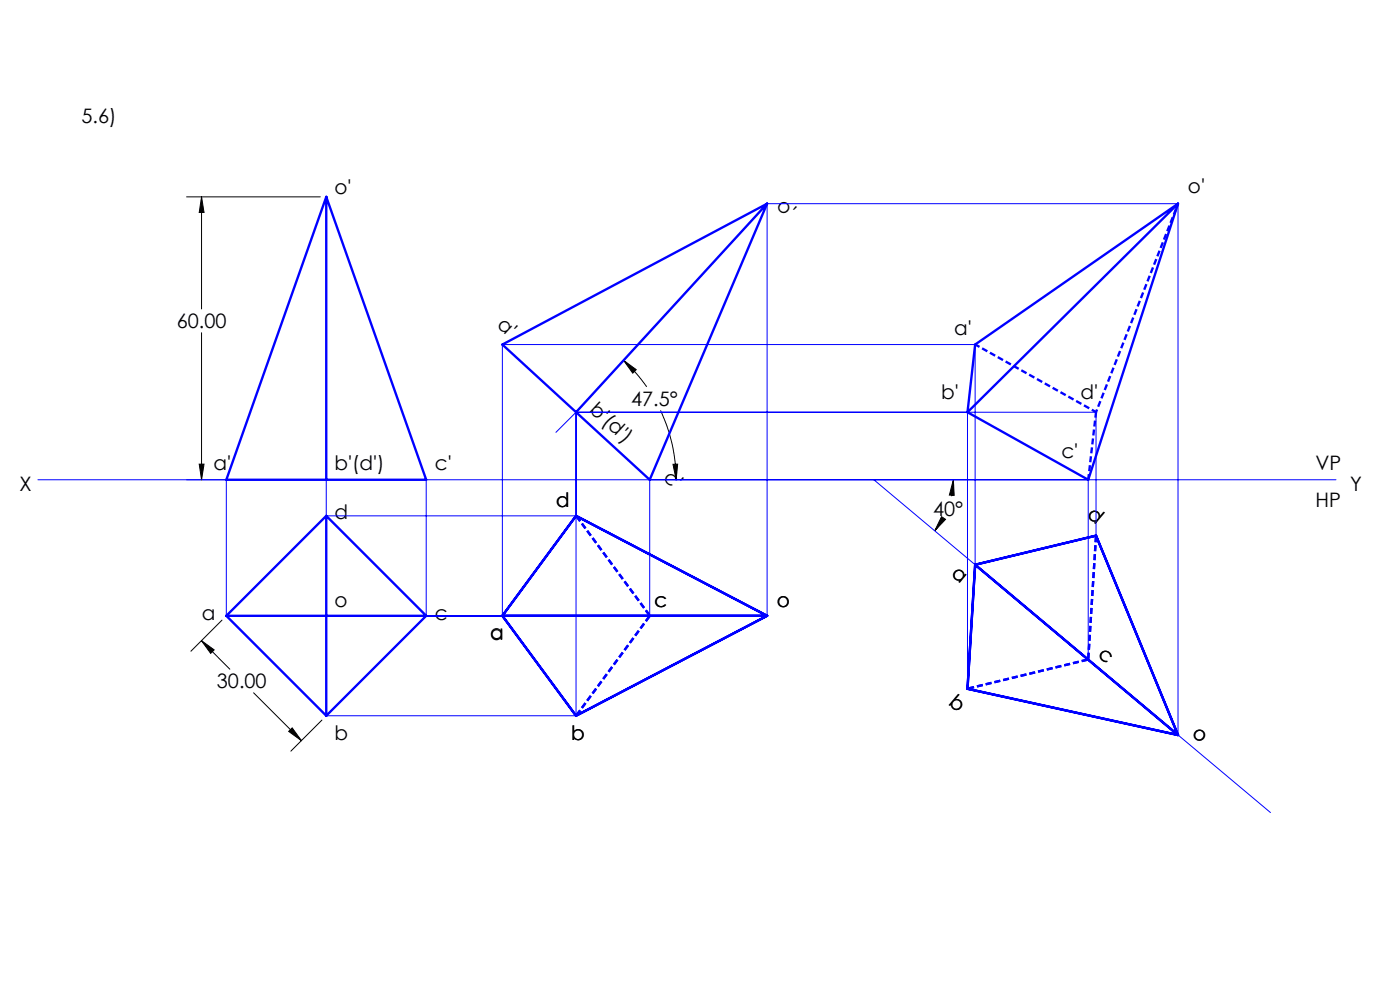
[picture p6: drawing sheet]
<svg xmlns="http://www.w3.org/2000/svg" width="297mm" height="210mm" viewBox="0 0 297 210" stroke-linecap="round" stroke-linejoin="round" font-family="sans-serif">
<g fill="none" stroke="#000" stroke-width=".21">
<path d="M39.6 41.8h28.3M42.8 41.8l.5 3.3h-1zM42.8 41.8v23.7M42.8 70.6v31.2M132.3 76.4l2.7 2-.8 .8zM132.3 76.4a34.7 34.7 0 0 1 4.9 5.6M42.3 98.5h1l-.5 3.3zM140.1 87.1a34.5 34.5 0 0 1 3.3 14.7M142.8 98.5h1l-.4 3.3zM39.6 101.8h28.3M199.7 109.6l.9 .6-2.3 2.4zM199.9 110.3l-1.6 2.3"/>
<path d="M202.2 101.8l.2 3.3-1-.1zM202.2 101.8l-.3 3.5M42.7 135.9l2.7 2-.7 .7zM42.7 135.9l6.1 6M47.1 131.5l-6.6 6.6M53.8 147l10.2 10.1M61.2 155.1l.8-.7 2 2.7zM68.3 152.7l-6.6 6.6"/>
</g>
<path d="M122.2 109.4l15.7 21.2M232.5 113.6l-1.6 26.3M137.9 130.6l-15.7 21.2M230.9 139.9l-25.7 6.2" fill="none" stroke="#00f" stroke-width=".5" stroke-dasharray="1.3 .6" stroke-dashoffset="-.2" stroke-linecap="butt"/>
<path d="M249.9 43.2l-17.4 44.2" fill="none" stroke="#00f" stroke-width=".5" stroke-dasharray="1.3 .6" stroke-dashoffset=".7" stroke-linecap="butt"/>
<path d="M206.9 73.1l25.6 14.3" fill="none" stroke="#00f" stroke-width=".5" stroke-dasharray="1.3 .6" stroke-dashoffset=".2" stroke-linecap="butt"/>
<path d="M230.9 101.7l1.6-14.3" fill="none" stroke="#00f" stroke-width=".5" stroke-dasharray="1.3 .6" stroke-dashoffset=".1" stroke-linecap="butt"/>
<g fill="none" stroke="#00f" stroke-width=".21">
<path d="M69.2 41.8v110M162.7 43.2v87.4h-114.7M162.7 43.2l-40.5 44.2M162.7 43.2h87.2v112.7M122.2 87.4l-4.3 4.3M122.2 87.4v64.4h-53M122.2 87.4h110.3v26.2M205.2 87.4v58.7M8 101.8h275.4M48 101.8v28.8M69.2 109.4l21.2 21.2M69.2 109.4l-21.2 21.2"/>
<path d="M69.2 109.4h53M90.4 101.8v28.8M137.8 101.8v28.8M185.4 101.8l84.1 70.6M206.9 119.8v-46.7h-100.3v57.5M230.9 101.8v38.1M48 130.6l21.2 21.2M90.4 130.6l-21.2 21.2"/>
</g>
<g fill="none" stroke="#00f" stroke-width=".5">
<path d="M69.2 41.8l21.2 60h-42.4zM69.2 41.8v60M162.7 43.2l-40.5 44.2M249.9 43.2l-43 29.9-1.7 14.3M249.9 43.2l-19 58.6-25.7-14.4M249.9 43.2l-44.7 44.2M106.6 73.1l56.1-29.9-24.9 58.6zM69.2 109.4l21.2 21.2M69.2 109.4l-21.2 21.2M69.2 109.4v42.4M206.9 119.8l-1.7 26.3 44.7 9.8M206.9 119.8l25.6-6.2 17.4 42.3"/>
<path d="M206.9 119.8l43 36.1M48 130.6l21.2 21.2M48 130.6h42.4M90.4 130.6l-21.2 21.2M106.6 130.6h56.1M106.6 130.6l15.6-21.2 40.5 21.2M106.6 130.6l15.6 21.2 40.5-21.2"/>
</g>
<path d="M42.7 135.9l2.7 2-.7 .7zM61.2 155.1l.8-.7 2 2.7zM42.8 41.8l.5 3.3h-1zM42.3 98.5h1l-.5 3.3zM142.8 98.5h1l-.4 3.3zM132.3 76.4l2.7 2-.8 .8zM199.7 109.6l.9 .6-2.3 2.4zM202.2 101.8l.2 3.3-1-.1z" fill="#000"/>
<g font-size="4.2">
<text x="17.3" y="26">5.6)</text>
<text x="71" y="41.1">o'</text>
<text x="252" y="41">o'</text>
<text x="164.5" y="43.9" transform="rotate(43 164.5 43.9)">o'</text>
<text x="37.5" y="69.6">60.00</text>
<text x="105.3" y="69.2" transform="rotate(43 105.3 69.2)">a'</text>
<text x="202.4" y="71">a'</text>
<text x="124.9" y="87.1" transform="rotate(43 124.9 87.1)">b'(d')</text>
<text x="133.9" y="86.1">47.5°</text>
<text x="199.7" y="84.5">b'</text>
<text x="229.2" y="84.5">d'</text>
<text x="45.3" y="99.7">a'</text>
<text x="71" y="99.7">b'(d')</text>
<text x="92.3" y="99.7">c'</text>
<text x="140.6" y="101.5" transform="rotate(43 140.6 101.5)">c'</text>
<text x="225.2" y="97.2">c'</text>
<text x="279.1" y="99.7">VP</text>
<text x="4.2" y="104.2">X</text>
<text x="118" y="107.5">d</text>
<text x="279.1" y="107.5">HP</text>
<text x="286.4" y="104.2">Y</text>
<text x="71" y="110">d</text>
<text x="198" y="109.4">40°</text>
<text x="230.5" y="109.4" transform="rotate(40 230.5 109.4)">d</text>
<text x="201.7" y="122" transform="rotate(40 201.7 122)">a</text>
<text x="42.8" y="131.6">a</text>
<text x="71" y="128.8">o</text>
<text x="92.3" y="131.6">c</text>
<text x="138.8" y="128.8">c</text>
<text x="164.8" y="128.8">o</text>
<text x="104" y="135.7">a</text>
<text x="232.7" y="139.1" transform="rotate(40 232.7 139.1)">c</text>
<text x="46" y="146">30.00</text>
<text x="201.1" y="149.4" transform="rotate(40 201.1 149.4)">b</text>
<text x="252.7" y="155.9" transform="rotate(40 252.7 155.9)">o</text>
<text x="71" y="157">b</text>
<text x="121.1" y="157">b</text>
</g>
</svg>
